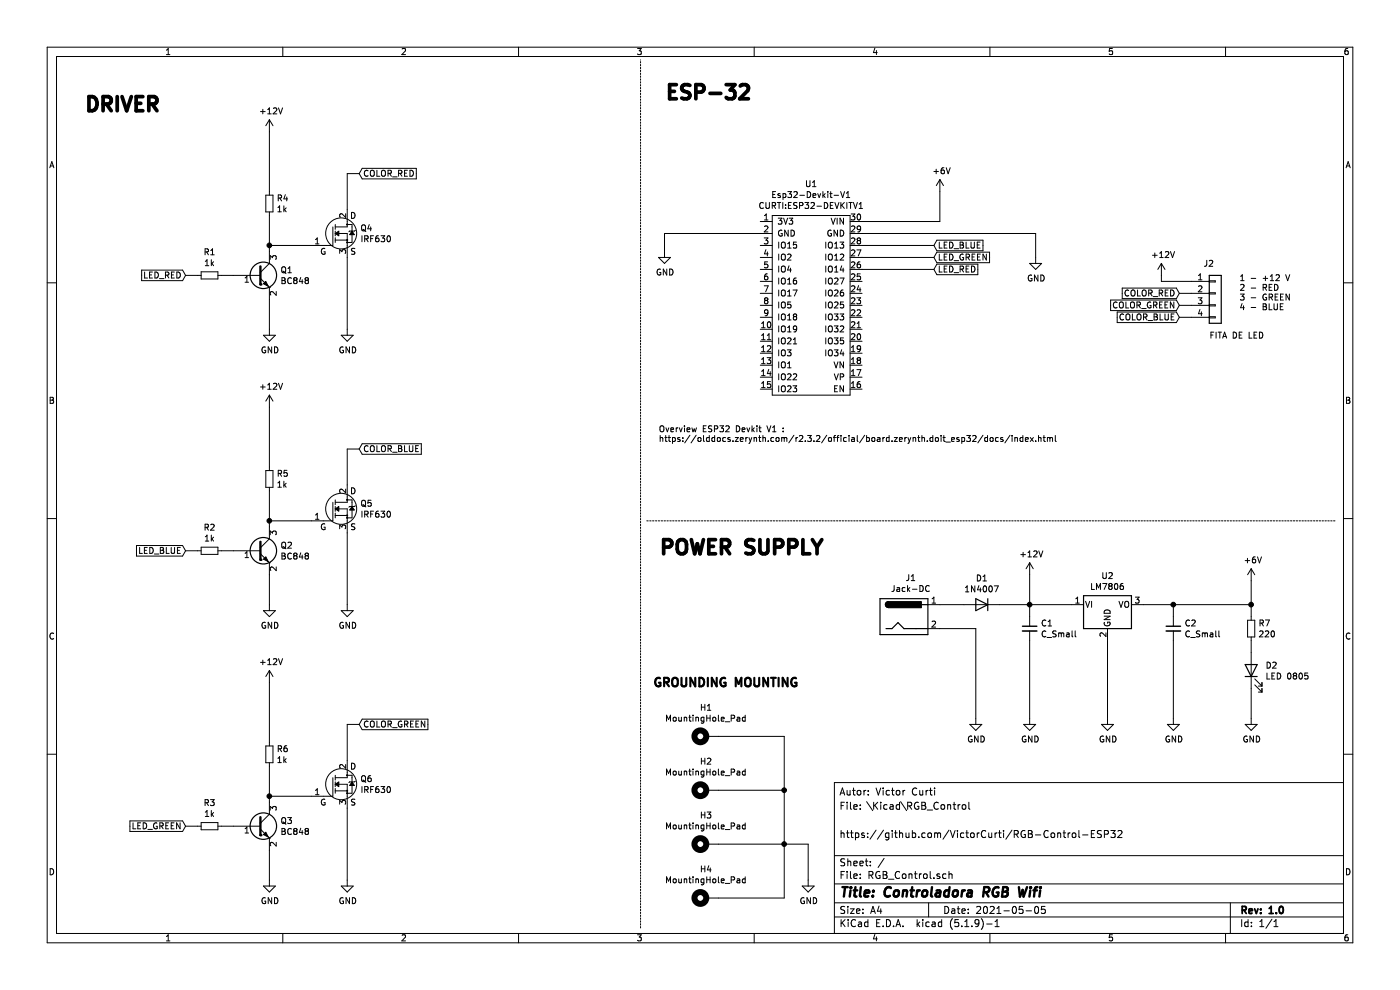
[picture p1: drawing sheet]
EESchema Schematic File Version 4
EELAYER 30 0
EELAYER END
$Descr A4 11693 8268
encoding utf-8
Sheet 1 1
Title "Controladora RGB Wifi"
Date "2021-05-05"
Rev "1.0"
Comp ""
Comment1 "https://github.com/VictorCurti/RGB-Control-ESP32"
Comment2 ""
Comment3 "File: \\Kicad\\RGB_Control"
Comment4 "Autor: Victor Curti"
$EndDescr
$Comp
L Curti:IRFZ46N Q4
U 1 1
P 2900 1950
F 0 "Q4" H 3008 1996 50  0000 L CNN
F 1 "IRF630" H 3008 1905 50  0000 L CNN
F 2 "Package_TO_SOT_THT:TO-220-3_Horizontal_TabDown" H 3100 1900 50  0001 C CNN
F 3 "" H 3100 1900 50  0001 C CNN
	1    2900 1950
	1    0    0    -1  
$EndComp
Wire Wire Line
	2600 2050 2250 2050
$Comp
L Device:R_Small R4
U 1 1
P 2250 1700
F 0 "R4" H 2309 1746 50  0000 L CNN
F 1 "1k" H 2309 1655 50  0000 L CNN
F 2 "Resistor_SMD:R_0603_1608Metric" H 2250 1700 50  0001 C CNN
F 3 "~" H 2250 1700 50  0001 C CNN
	1    2250 1700
	1    0    0    -1  
$EndComp
$Comp
L Device:R_Small R1
U 1 1
P 1750 2300
F 0 "R1" V 1554 2300 50  0000 C CNN
F 1 "1k" V 1645 2300 50  0000 C CNN
F 2 "Resistor_SMD:R_0603_1608Metric" H 1750 2300 50  0001 C CNN
F 3 "~" H 1750 2300 50  0001 C CNN
	1    1750 2300
	0    1    1    0   
$EndComp
$Comp
L power:+12V #PWR01
U 1 1
P 2250 1100
F 0 "#PWR01" H 2250 950 50  0001 C CNN
F 1 "+12V" H 2265 1273 50  0000 C CNN
F 2 "" H 2250 1100 50  0001 C CNN
F 3 "" H 2250 1100 50  0001 C CNN
	1    2250 1100
	1    0    0    -1  
$EndComp
Wire Wire Line
	2250 1800 2250 2050
Wire Wire Line
	2900 1750 2900 1450
Wire Wire Line
	3000 1450 2900 1450
$Comp
L power:GND #PWR07
U 1 1
P 2900 2750
F 0 "#PWR07" H 2900 2500 50  0001 C CNN
F 1 "GND" H 2905 2577 50  0000 C CNN
F 2 "" H 2900 2750 50  0001 C CNN
F 3 "" H 2900 2750 50  0001 C CNN
	1    2900 2750
	1    0    0    -1  
$EndComp
$Comp
L power:GND #PWR02
U 1 1
P 2250 2750
F 0 "#PWR02" H 2250 2500 50  0001 C CNN
F 1 "GND" H 2255 2577 50  0000 C CNN
F 2 "" H 2250 2750 50  0001 C CNN
F 3 "" H 2250 2750 50  0001 C CNN
	1    2250 2750
	1    0    0    -1  
$EndComp
$Comp
L Curti:IRFZ46N Q5
U 1 1
P 2900 4250
F 0 "Q5" H 3008 4296 50  0000 L CNN
F 1 "IRF630" H 3008 4205 50  0000 L CNN
F 2 "Package_TO_SOT_THT:TO-220-3_Horizontal_TabDown" H 3100 4200 50  0001 C CNN
F 3 "" H 3100 4200 50  0001 C CNN
	1    2900 4250
	1    0    0    -1  
$EndComp
Wire Wire Line
	2600 4350 2250 4350
Wire Wire Line
	2250 4350 2250 4400
$Comp
L Device:R_Small R5
U 1 1
P 2250 4000
F 0 "R5" H 2309 4046 50  0000 L CNN
F 1 "1k" H 2309 3955 50  0000 L CNN
F 2 "Resistor_SMD:R_0603_1608Metric" H 2250 4000 50  0001 C CNN
F 3 "~" H 2250 4000 50  0001 C CNN
	1    2250 4000
	1    0    0    -1  
$EndComp
$Comp
L Device:R_Small R2
U 1 1
P 1750 4600
F 0 "R2" V 1554 4600 50  0000 C CNN
F 1 "1k" V 1645 4600 50  0000 C CNN
F 2 "Resistor_SMD:R_0603_1608Metric" H 1750 4600 50  0001 C CNN
F 3 "~" H 1750 4600 50  0001 C CNN
	1    1750 4600
	0    1    1    0   
$EndComp
$Comp
L power:+12V #PWR03
U 1 1
P 2250 3400
F 0 "#PWR03" H 2250 3250 50  0001 C CNN
F 1 "+12V" H 2265 3573 50  0000 C CNN
F 2 "" H 2250 3400 50  0001 C CNN
F 3 "" H 2250 3400 50  0001 C CNN
	1    2250 3400
	1    0    0    -1  
$EndComp
Wire Wire Line
	2250 4100 2250 4350
Connection ~ 2250 4350
Wire Wire Line
	2900 4050 2900 3750
Wire Wire Line
	3000 3750 2900 3750
Wire Wire Line
	1850 4600 1950 4600
$Comp
L power:GND #PWR08
U 1 1
P 2900 5050
F 0 "#PWR08" H 2900 4800 50  0001 C CNN
F 1 "GND" H 2905 4877 50  0000 C CNN
F 2 "" H 2900 5050 50  0001 C CNN
F 3 "" H 2900 5050 50  0001 C CNN
	1    2900 5050
	1    0    0    -1  
$EndComp
$Comp
L power:GND #PWR04
U 1 1
P 2250 5050
F 0 "#PWR04" H 2250 4800 50  0001 C CNN
F 1 "GND" H 2255 4877 50  0000 C CNN
F 2 "" H 2250 5050 50  0001 C CNN
F 3 "" H 2250 5050 50  0001 C CNN
	1    2250 5050
	1    0    0    -1  
$EndComp
Wire Wire Line
	2900 5050 2900 4450
$Comp
L Curti:IRFZ46N Q6
U 1 1
P 2900 6550
F 0 "Q6" H 3008 6596 50  0000 L CNN
F 1 "IRF630" H 3008 6505 50  0000 L CNN
F 2 "Package_TO_SOT_THT:TO-220-3_Horizontal_TabDown" H 3100 6500 50  0001 C CNN
F 3 "" H 3100 6500 50  0001 C CNN
	1    2900 6550
	1    0    0    -1  
$EndComp
Wire Wire Line
	2600 6650 2250 6650
Wire Wire Line
	2250 6650 2250 6700
$Comp
L Device:R_Small R6
U 1 1
P 2250 6300
F 0 "R6" H 2309 6346 50  0000 L CNN
F 1 "1k" H 2309 6255 50  0000 L CNN
F 2 "Resistor_SMD:R_0603_1608Metric" H 2250 6300 50  0001 C CNN
F 3 "~" H 2250 6300 50  0001 C CNN
	1    2250 6300
	1    0    0    -1  
$EndComp
$Comp
L Device:R_Small R3
U 1 1
P 1750 6900
F 0 "R3" V 1554 6900 50  0000 C CNN
F 1 "1k" V 1645 6900 50  0000 C CNN
F 2 "Resistor_SMD:R_0603_1608Metric" H 1750 6900 50  0001 C CNN
F 3 "~" H 1750 6900 50  0001 C CNN
	1    1750 6900
	0    1    1    0   
$EndComp
$Comp
L power:+12V #PWR05
U 1 1
P 2250 5700
F 0 "#PWR05" H 2250 5550 50  0001 C CNN
F 1 "+12V" H 2265 5873 50  0000 C CNN
F 2 "" H 2250 5700 50  0001 C CNN
F 3 "" H 2250 5700 50  0001 C CNN
	1    2250 5700
	1    0    0    -1  
$EndComp
Wire Wire Line
	2250 6400 2250 6650
Connection ~ 2250 6650
Wire Wire Line
	2900 6350 2900 6050
Wire Wire Line
	3000 6050 2900 6050
Wire Wire Line
	1850 6900 1950 6900
$Comp
L power:GND #PWR09
U 1 1
P 2900 7350
F 0 "#PWR09" H 2900 7100 50  0001 C CNN
F 1 "GND" H 2905 7177 50  0000 C CNN
F 2 "" H 2900 7350 50  0001 C CNN
F 3 "" H 2900 7350 50  0001 C CNN
	1    2900 7350
	1    0    0    -1  
$EndComp
$Comp
L power:GND #PWR06
U 1 1
P 2250 7350
F 0 "#PWR06" H 2250 7100 50  0001 C CNN
F 1 "GND" H 2255 7177 50  0000 C CNN
F 2 "" H 2250 7350 50  0001 C CNN
F 3 "" H 2250 7350 50  0001 C CNN
	1    2250 7350
	1    0    0    -1  
$EndComp
Wire Wire Line
	2250 7350 2250 7100
Wire Wire Line
	2900 7350 2900 6750
Wire Notes Line
	5350 7750 5350 500 
Text Notes 700  950  0    118  ~ 24
DRIVER
$Comp
L Regulator_Linear:LM7805_TO220 U2
U 1 1
P 9250 5050
F 0 "U2" H 9250 5292 50  0000 C CNN
F 1 "LM7806" H 9250 5201 50  0000 C CNN
F 2 "Package_TO_SOT_THT:TO-220-3_Vertical" H 9250 5275 50  0001 C CIN
F 3 "https://img.filipeflop.com/files/download/Datasheet_LM78XX.pdf" H 9250 5000 50  0001 C CNN
	1    9250 5050
	1    0    0    -1  
$EndComp
$Comp
L power:GND #PWR015
U 1 1
P 9250 6000
F 0 "#PWR015" H 9250 5750 50  0001 C CNN
F 1 "GND" H 9255 5827 50  0000 C CNN
F 2 "" H 9250 6000 50  0001 C CNN
F 3 "" H 9250 6000 50  0001 C CNN
	1    9250 6000
	1    0    0    -1  
$EndComp
$Comp
L power:+12V #PWR013
U 1 1
P 8600 4800
F 0 "#PWR013" H 8600 4650 50  0001 C CNN
F 1 "+12V" H 8615 4973 50  0000 C CNN
F 2 "" H 8600 4800 50  0001 C CNN
F 3 "" H 8600 4800 50  0001 C CNN
	1    8600 4800
	1    0    0    -1  
$EndComp
Wire Wire Line
	9250 5350 9250 6000
$Comp
L Device:C_Small C1
U 1 1
P 8600 5250
F 0 "C1" H 8692 5296 50  0000 L CNN
F 1 "C_Small" H 8692 5205 50  0000 L CNN
F 2 "Capacitor_SMD:C_0603_1608Metric" H 8600 5250 50  0001 C CNN
F 3 "~" H 8600 5250 50  0001 C CNN
	1    8600 5250
	1    0    0    -1  
$EndComp
$Comp
L Device:C_Small C2
U 1 1
P 9800 5250
F 0 "C2" H 9892 5296 50  0000 L CNN
F 1 "C_Small" H 9892 5205 50  0000 L CNN
F 2 "Capacitor_SMD:C_0603_1608Metric" H 9800 5250 50  0001 C CNN
F 3 "~" H 9800 5250 50  0001 C CNN
	1    9800 5250
	1    0    0    -1  
$EndComp
Wire Wire Line
	9550 5050 9800 5050
Wire Wire Line
	9800 5050 9800 5150
$Comp
L power:GND #PWR018
U 1 1
P 9800 6000
F 0 "#PWR018" H 9800 5750 50  0001 C CNN
F 1 "GND" H 9805 5827 50  0000 C CNN
F 2 "" H 9800 6000 50  0001 C CNN
F 3 "" H 9800 6000 50  0001 C CNN
	1    9800 6000
	1    0    0    -1  
$EndComp
$Comp
L power:GND #PWR014
U 1 1
P 8600 6000
F 0 "#PWR014" H 8600 5750 50  0001 C CNN
F 1 "GND" H 8605 5827 50  0000 C CNN
F 2 "" H 8600 6000 50  0001 C CNN
F 3 "" H 8600 6000 50  0001 C CNN
	1    8600 6000
	1    0    0    -1  
$EndComp
Wire Wire Line
	8600 5150 8600 5050
Wire Wire Line
	8600 5050 8950 5050
Connection ~ 9800 5050
Wire Wire Line
	8350 5050 8600 5050
Connection ~ 8600 5050
$Comp
L Connector:Jack-DC J1
U 1 1
P 7550 5150
F 0 "J1" H 7607 5475 50  0000 C CNN
F 1 "Jack-DC" H 7607 5384 50  0000 C CNN
F 2 "Connector_Wire:SolderWire-0.25sqmm_1x02_P4.2mm_D0.65mm_OD1.7mm" H 7600 5110 50  0001 C CNN
F 3 "~" H 7600 5110 50  0001 C CNN
	1    7550 5150
	1    0    0    -1  
$EndComp
$Comp
L power:GND #PWR012
U 1 1
P 8150 6000
F 0 "#PWR012" H 8150 5750 50  0001 C CNN
F 1 "GND" H 8155 5827 50  0000 C CNN
F 2 "" H 8150 6000 50  0001 C CNN
F 3 "" H 8150 6000 50  0001 C CNN
	1    8150 6000
	1    0    0    -1  
$EndComp
Wire Notes Line
	11150 4350 5400 4350
Text Notes 5500 4650 0    118  ~ 24
POWER SUPPLY
$Comp
L power:+12V #PWR010
U 1 1
P 9700 2300
F 0 "#PWR010" H 9700 2150 50  0001 C CNN
F 1 "+12V" H 9715 2473 50  0000 C CNN
F 2 "" H 9700 2300 50  0001 C CNN
F 3 "" H 9700 2300 50  0001 C CNN
	1    9700 2300
	1    0    0    -1  
$EndComp
Wire Wire Line
	7850 1600 7850 1850
Wire Wire Line
	7850 1850 7200 1850
$Comp
L power:GND #PWR017
U 1 1
P 8650 2150
F 0 "#PWR017" H 8650 1900 50  0001 C CNN
F 1 "GND" H 8655 1977 50  0000 C CNN
F 2 "" H 8650 2150 50  0001 C CNN
F 3 "" H 8650 2150 50  0001 C CNN
	1    8650 2150
	1    0    0    -1  
$EndComp
$Comp
L power:GND #PWR011
U 1 1
P 5550 2100
F 0 "#PWR011" H 5550 1850 50  0001 C CNN
F 1 "GND" H 5555 1927 50  0000 C CNN
F 2 "" H 5550 2100 50  0001 C CNN
F 3 "" H 5550 2100 50  0001 C CNN
	1    5550 2100
	1    0    0    -1  
$EndComp
Wire Wire Line
	6350 1950 5550 1950
Wire Wire Line
	5550 1950 5550 2100
Wire Wire Line
	7850 5050 8050 5050
Wire Wire Line
	8600 4800 8600 5050
Text Notes 5550 850  0    118  ~ 24
ESP-32
Wire Wire Line
	8600 5350 8600 6000
$Comp
L Connector_Generic:Conn_01x04 J2
U 1 1
P 10150 2450
F 0 "J2" H 10050 2700 50  0000 L CNN
F 1 "FITA DE LED" H 10100 2100 50  0000 L CNN
F 2 "Connector_PinHeader_2.54mm:PinHeader_1x04_P2.54mm_Vertical" H 10150 2450 50  0001 C CNN
F 3 "~" H 10150 2450 50  0001 C CNN
	1    10150 2450
	1    0    0    -1  
$EndComp
Text GLabel 3000 1450 2    50   Input ~ 0
COLOR_RED
Text GLabel 3000 3750 2    50   Input ~ 0
COLOR_BLUE
Text GLabel 9850 2450 0    50   Input ~ 0
COLOR_RED
Text GLabel 9850 2650 0    50   Input ~ 0
COLOR_BLUE
Text GLabel 3000 6050 2    50   Input ~ 0
COLOR_GREEN
Text GLabel 9850 2550 0    50   Input ~ 0
COLOR_GREEN
Wire Wire Line
	9850 2650 9950 2650
Wire Wire Line
	9850 2550 9950 2550
Wire Wire Line
	9850 2450 9950 2450
$Comp
L Transistor_BJT:BC848 Q1
U 1 1
P 2150 2300
F 0 "Q1" H 2341 2346 50  0000 L CNN
F 1 "BC848" H 2341 2255 50  0000 L CNN
F 2 "Package_TO_SOT_SMD:SOT-23" H 2350 2225 50  0001 L CIN
F 3 "http://www.infineon.com/dgdl/Infineon-BC847SERIES_BC848SERIES_BC849SERIES_BC850SERIES-DS-v01_01-en.pdf?fileId=db3a304314dca389011541d4630a1657" H 2150 2300 50  0001 L CNN
	1    2150 2300
	1    0    0    -1  
$EndComp
$Comp
L Transistor_BJT:BC848 Q2
U 1 1
P 2150 4600
F 0 "Q2" H 2341 4646 50  0000 L CNN
F 1 "BC848" H 2341 4555 50  0000 L CNN
F 2 "Package_TO_SOT_SMD:SOT-23" H 2350 4525 50  0001 L CIN
F 3 "http://www.infineon.com/dgdl/Infineon-BC847SERIES_BC848SERIES_BC849SERIES_BC850SERIES-DS-v01_01-en.pdf?fileId=db3a304314dca389011541d4630a1657" H 2150 4600 50  0001 L CNN
	1    2150 4600
	1    0    0    -1  
$EndComp
$Comp
L Transistor_BJT:BC848 Q3
U 1 1
P 2150 6900
F 0 "Q3" H 2341 6946 50  0000 L CNN
F 1 "BC848" H 2341 6855 50  0000 L CNN
F 2 "Package_TO_SOT_SMD:SOT-23" H 2350 6825 50  0001 L CIN
F 3 "http://www.infineon.com/dgdl/Infineon-BC847SERIES_BC848SERIES_BC849SERIES_BC850SERIES-DS-v01_01-en.pdf?fileId=db3a304314dca389011541d4630a1657" H 2150 6900 50  0001 L CNN
	1    2150 6900
	1    0    0    -1  
$EndComp
Wire Wire Line
	2250 2050 2250 2100
Connection ~ 2250 2050
Wire Wire Line
	1950 2300 1850 2300
$Comp
L Device:D D1
U 1 1
P 8200 5050
F 0 "D1" H 8200 4833 50  0000 C CNN
F 1 "1N4007" H 8200 4924 50  0000 C CNN
F 2 "Diode_THT:D_DO-41_SOD81_P2.54mm_Vertical_AnodeUp" H 8200 5050 50  0001 C CNN
F 3 "https://www.vishay.com/docs/88503/1n4001.pdf" H 8200 5050 50  0001 C CNN
	1    8200 5050
	-1   0    0    1   
$EndComp
$Comp
L power:+6V #PWR019
U 1 1
P 10450 4850
F 0 "#PWR019" H 10450 4700 50  0001 C CNN
F 1 "+6V" H 10465 5023 50  0000 C CNN
F 2 "" H 10450 4850 50  0001 C CNN
F 3 "" H 10450 4850 50  0001 C CNN
	1    10450 4850
	1    0    0    -1  
$EndComp
$Comp
L power:+6V #PWR016
U 1 1
P 7850 1600
F 0 "#PWR016" H 7850 1450 50  0001 C CNN
F 1 "+6V" H 7865 1773 50  0000 C CNN
F 2 "" H 7850 1600 50  0001 C CNN
F 3 "" H 7850 1600 50  0001 C CNN
	1    7850 1600
	1    0    0    -1  
$EndComp
$Comp
L Device:R_Small R7
U 1 1
P 10450 5250
F 0 "R7" H 10509 5296 50  0000 L CNN
F 1 "220" H 10509 5205 50  0000 L CNN
F 2 "Resistor_SMD:R_0603_1608Metric" H 10450 5250 50  0001 C CNN
F 3 "~" H 10450 5250 50  0001 C CNN
	1    10450 5250
	1    0    0    -1  
$EndComp
Wire Wire Line
	10450 5450 10450 5350
Wire Wire Line
	10450 5150 10450 5050
Wire Wire Line
	9800 5050 10450 5050
Wire Wire Line
	10450 4850 10450 5050
Connection ~ 10450 5050
$Comp
L power:GND #PWR020
U 1 1
P 10450 6000
F 0 "#PWR020" H 10450 5750 50  0001 C CNN
F 1 "GND" H 10455 5827 50  0000 C CNN
F 2 "" H 10450 6000 50  0001 C CNN
F 3 "" H 10450 6000 50  0001 C CNN
	1    10450 6000
	1    0    0    -1  
$EndComp
Wire Wire Line
	10450 6000 10450 5750
Wire Wire Line
	8650 1950 8650 2150
Wire Wire Line
	2250 1100 2250 1600
Wire Wire Line
	9700 2300 9700 2350
Wire Wire Line
	9700 2350 9950 2350
Wire Wire Line
	8150 6000 8150 5250
Wire Wire Line
	8150 5250 7850 5250
Wire Wire Line
	2250 4800 2250 5050
Wire Wire Line
	2900 2150 2900 2750
Wire Wire Line
	2250 5700 2250 6200
Wire Wire Line
	9800 5350 9800 6000
Wire Wire Line
	2250 2500 2250 2750
Wire Wire Line
	2250 3400 2250 3900
Wire Wire Line
	6000 7500 6550 7500
Wire Wire Line
	6550 7500 6550 7050
Wire Wire Line
	6550 7050 6000 7050
Wire Wire Line
	6550 7050 6550 6600
Wire Wire Line
	6550 6600 6000 6600
Connection ~ 6550 7050
Wire Wire Line
	6550 6600 6550 6150
Wire Wire Line
	6550 6150 6000 6150
$Comp
L power:GND #PWR021
U 1 1
P 6750 7350
F 0 "#PWR021" H 6750 7100 50  0001 C CNN
F 1 "GND" H 6755 7177 50  0000 C CNN
F 2 "" H 6750 7350 50  0001 C CNN
F 3 "" H 6750 7350 50  0001 C CNN
	1    6750 7350
	1    0    0    -1  
$EndComp
Wire Wire Line
	6750 7350 6750 7050
Wire Wire Line
	6750 7050 6550 7050
Text GLabel 1550 2300 0    50   Input ~ 0
LED_RED
Text GLabel 7800 2250 2    50   Input ~ 0
LED_RED
Wire Wire Line
	7200 1950 8650 1950
Wire Wire Line
	1550 2300 1650 2300
Wire Wire Line
	7200 2250 7800 2250
$Comp
L Curti:Esp32-Devkit-V1 U1
U 1 1
P 6350 3300
F 0 "U1" H 6775 5065 50  0000 C CNN
F 1 "Esp32-Devkit-V1" H 6775 4974 50  0000 C CNN
F 2 "CURTI:ESP32-DEVKITV1" H 6775 4883 50  0000 C CNN
F 3 "https://www.espressif.com/sites/default/files/documentation/esp32-wroom-32_datasheet_en.pdf" H 6350 3450 50  0001 C CNN
	1    6350 3300
	1    0    0    -1  
$EndComp
Text GLabel 1550 4600 0    50   Input ~ 0
LED_BLUE
Wire Wire Line
	1550 6900 1650 6900
Wire Wire Line
	1550 4600 1650 4600
Text GLabel 1550 6900 0    50   Input ~ 0
LED_GREEN
Text GLabel 7800 2050 2    50   Input ~ 0
LED_BLUE
Wire Wire Line
	7800 2050 7200 2050
Text GLabel 7800 2150 2    50   Input ~ 0
LED_GREEN
Wire Wire Line
	7800 2150 7200 2150
$Comp
L Device:LED D2
U 1 1
P 10450 5600
F 0 "D2" V 10489 5482 50  0000 R CNN
F 1 "LED 0805" V 10398 5482 50  0000 R CNN
F 2 "LED_SMD:LED_0805_2012Metric" H 10450 5600 50  0001 C CNN
F 3 "~" H 10450 5600 50  0001 C CNN
	1    10450 5600
	0    -1   -1   0   
$EndComp
Text Notes 10350 2600 0    50   ~ 0
1 - +12 V\n2 - RED\n3 - GREEN\n4 - BLUE
Connection ~ 6550 6600
Text Notes 5450 5750 0    71   ~ 14
GROUNDING MOUNTING
$Comp
L Mechanical:MountingHole_Pad H4
U 1 1
P 5900 7500
F 0 "H4" V 6137 7503 50  0000 C CNN
F 1 "MountingHole_Pad" V 6046 7503 50  0000 C CNN
F 2 "MountingHole:MountingHole_2.2mm_M2_Pad_Via" H 5900 7500 50  0001 C CNN
F 3 "~" H 5900 7500 50  0001 C CNN
	1    5900 7500
	0    -1   -1   0   
$EndComp
$Comp
L Mechanical:MountingHole_Pad H3
U 1 1
P 5900 7050
F 0 "H3" V 6137 7053 50  0000 C CNN
F 1 "MountingHole_Pad" V 6046 7053 50  0000 C CNN
F 2 "MountingHole:MountingHole_2.2mm_M2_Pad_Via" H 5900 7050 50  0001 C CNN
F 3 "~" H 5900 7050 50  0001 C CNN
	1    5900 7050
	0    -1   -1   0   
$EndComp
$Comp
L Mechanical:MountingHole_Pad H2
U 1 1
P 5900 6600
F 0 "H2" V 6137 6603 50  0000 C CNN
F 1 "MountingHole_Pad" V 6046 6603 50  0000 C CNN
F 2 "MountingHole:MountingHole_2.2mm_M2_Pad_Via" H 5900 6600 50  0001 C CNN
F 3 "~" H 5900 6600 50  0001 C CNN
	1    5900 6600
	0    -1   -1   0   
$EndComp
$Comp
L Mechanical:MountingHole_Pad H1
U 1 1
P 5900 6150
F 0 "H1" V 6137 6153 50  0000 C CNN
F 1 "MountingHole_Pad" V 6046 6153 50  0000 C CNN
F 2 "MountingHole:MountingHole_2.2mm_M2_Pad_Via" H 5900 6150 50  0001 C CNN
F 3 "~" H 5900 6150 50  0001 C CNN
	1    5900 6150
	0    -1   -1   0   
$EndComp
Text Notes 5500 3700 0    50   ~ 0
Overview ESP32 Devkit V1 :\nhttps://olddocs.zerynth.com/r2.3.2/official/board.zerynth.doit_esp32/docs/index.html
$EndSCHEMATC
